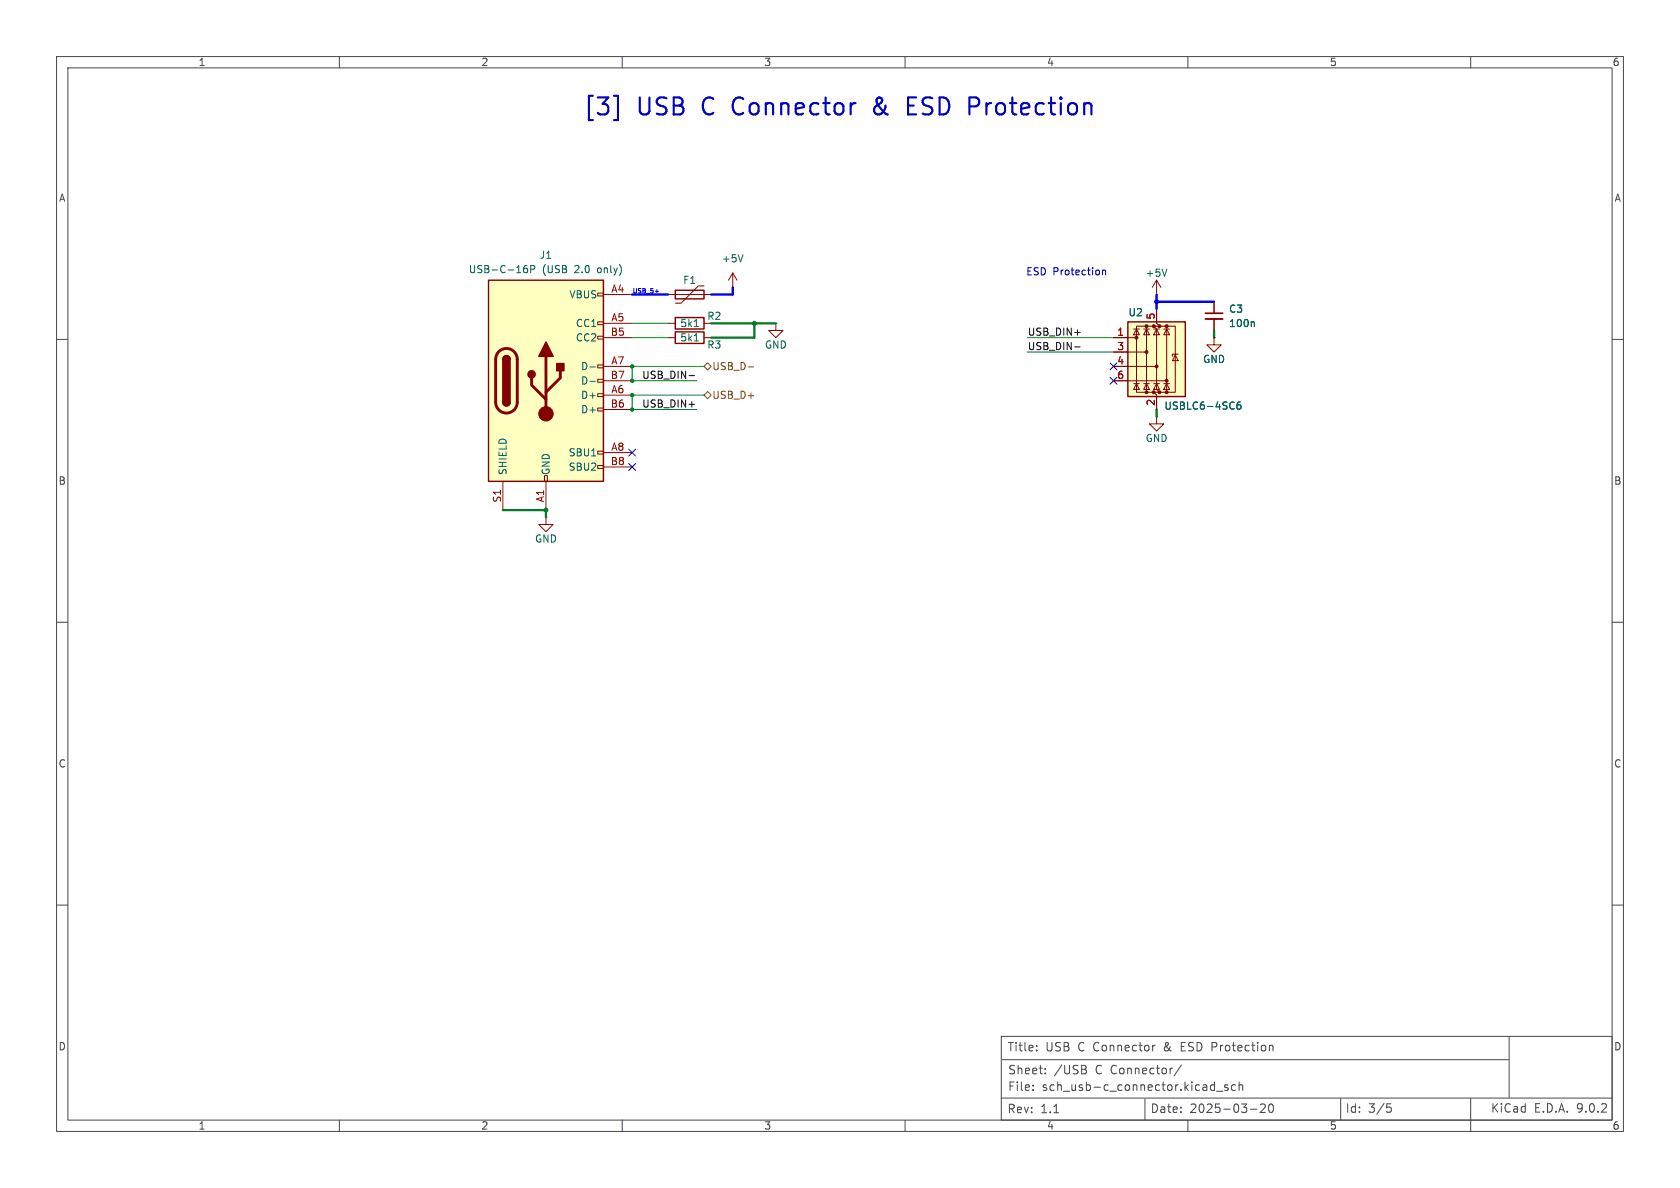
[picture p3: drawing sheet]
<svg xmlns="http://www.w3.org/2000/svg" width="297mm" height="210mm" viewBox="0 0 297 210" stroke-linecap="round" stroke-linejoin="round" font-family="sans-serif">
<g fill="none" stroke="#484848" stroke-width=".18">
<path d="M10 10h277v190h-277zM12 12h273v186h-273zM60 10v2M110 10v2M160 10v2M210 10v2M260 10v2M10 60h2M285 60h2M10 110h2M285 110h2M10 160h2"/>
<path d="M285 160h2M60 198v2M110 198v2M160 198v2M177 194.1h108M177 183.2h108v14.8h-108zM177.2 187.3h89.5M182.6 192.6v.2M182.6 191.8v.2M183.3 185.6v.2M183.3 184.9v.1M184.8 189.7v.1"/>
<path d="M184.8 188.9v.1M186.3 196.7h.9M191.7 189a.4 .4 0 0 1 .4 .4 .4 .4 0 0 1-.3 .4M191.9 188.4l.1 .2-.1 .4M202.4 194.3v3.7M204.2 184.8l-.3 .1-.1 .2M208.9 188.3l-1.3 1.9M210 198v2M214.3 191.8h.4M214.7 191.3v1.5M214.7 192.7l-.4 .1M215.1 192.9h1.1"/>
<path d="M217.1 191.8h-.4l-.2 .2 .1 .2 .5 .1v.4h-.6M218.4 191.8h-.4l-.3 .2v.5l.1 .2h.6M219.1 191.9l.2-.1h.3l.1 1M219.1 191.3v1.5M221.1 196.1h1.1M222.8 195.3l.6-.1 .2 .1 .1 .3-.9 1.1h.9M224.4 195.3l.2-.1a.81 .81 0 0 1 .6 .6 .81 .81 0 0 1-.3 .8l-.1 .1a.81 .81 0 0 1-.4-1.4zM224.6 184.8l.4 .1 .1 .1v.8M237 194.2v3.8M245.2 195.1h.7M245.3 195.7h.4l.3 .3-.2 .6h-.5M260 194.2v5.8"/>
<path d="M266.8 183.2v10.8"/>
</g>
<path d="M204.5 52.1h.1M204.5 49.5l-.8 1.3M204.5 49.5l.7 1.3M204.5 49.5v2.6M214.6 59.7v1.3h1.3l-1.3 1.2-1.2-1.2h1.2M214.6 59.7h.1M204.5 73.7v1.2h1.2l-1.2 1.3-1.3-1.3h1.3M204.5 73.7h.1M96.5 91.4v1.3h1.3l-1.3 1.3-1.3-1.3h1.3M96.5 91.4h.1" fill="none" stroke="#840000" stroke-width=".18"/>
<path d="M206.3 47.6l-.4 1.2" fill="none" stroke="#006464" stroke-width=".18"/>
<path d="M199.4 56.9h10.1v13.2h-10.1z" fill="#ffffc2"/>
<g fill="#840000" stroke="#840000" stroke-width=".18">
<circle cx="200.9" cy="59.7" r=".25"/>
<circle cx="202.7" cy="57.7" r=".25"/>
<circle cx="202.7" cy="62.2" r=".25"/>
<circle cx="202.7" cy="69.3" r=".25"/>
<circle cx="204" cy="57.7" r=".25"/>
<circle cx="204" cy="69.3" r=".25"/>
<circle cx="204.5" cy="64.8" r=".25"/>
<circle cx="205" cy="57.7" r=".25"/>
<circle cx="205" cy="69.3" r=".25"/>
<circle cx="206.2" cy="57.7" r=".25"/>
<circle cx="206.2" cy="67.3" r=".25"/>
<circle cx="206.2" cy="69.3" r=".25"/>
</g>
<g fill="none" stroke="#840000" stroke-width=".18">
<path d="M196.8 59.7h4.1M200.4 58.2h1M200.9 58.2l.5 1h-1zM202.2 58.2h1M202.7 58.2l.5 1h-1zM202.7 57.7h-1.8v11.6h1.8M204 57.7h2.2v11.6h-1.2M204 57.7h-1.3v11.6h1.3l.5 .6v2.5M204 57.7l.5 .5v10.6l.5 .5M204 58.2h1M204.5 58.2l.5 1h-1zM204.5 54.6v2.6l.5 .5"/>
<path d="M205.7 58.2h1.1M206.2 57.7h1.6v11.6h-1.6M206.2 58.2l.6 1h-1.1zM196.8 62.2h5.9M196.8 64.8h7.7M196.8 67.3h9.4M200.4 67.8h1M200.9 67.8l.5 1h-1zM202.2 67.8h1M202.7 67.8l.5 1h-1zM204 67.8h1M204 69.3h1"/>
<path d="M204.5 67.8l.5 1h-1zM205.7 67.8h1.1M206.2 67.8l.6 1h-1.1zM207.8 62.7l.5 1.1h-1zM208.3 62.6h-1v.4"/>
</g>
<path d="M199.4 56.9h10.1v13.2h-10.1z" fill="none" stroke="#840000" stroke-width=".25"/>
<path d="M219.3 71.1h-.4a.86 .86 0 0 0 0 1.2l.4-.1 .1-.4-.2-.3-.4 .1-.1 .2" fill="none" stroke="#006464" stroke-width=".18"/>
<path d="M86.4 49.5h20.3v35.6h-20.3z" fill="#ffffc2"/>
<g fill="none" stroke="#840000" stroke-width=".18">
<path d="M105.7 51.8h1v.5h-1zM105.7 56.9h1v.5h-1zM105.7 59.4h1v.5h-1zM106.7 52.1h5.1M106.7 57.2h5.1M106.7 59.7h5.1M118.1 52.1h7.6M118.1 57.2h1.3M118.1 59.7h1.3M124.5 50.5h-1.1l-3 3.1h-1M124.5 57.2h1.2M124.5 59.7h1.2"/>
<path d="M129.5 50.8h.1M129.5 48.3l-.7 1.2M129.5 48.3l.8 1.2M129.5 48.3v2.5M137.2 57.2v1.2h1.2l-1.2 1.3-1.3-1.3h1.3M137.2 57.2h.1M196.8 59.7h2.6M204.5 54.6v2.6M214.6 59.7h.1M214.6 53.3v2.1M214.6 56.4v2M105.7 64.5h1v.5h-1z"/>
<path d="M105.7 67.1h1v.5h-1zM105.7 69.6h1v.5h-1zM105.7 72.1h1v.5h-1zM105.7 79.8h1v.5h-1zM106.7 64.8h5.1M106.7 67.3h5.1M106.7 69.9h5.1M106.7 72.4h5.1M196.8 64.8h2.6M196.8 67.3h2.6M196.8 62.2h2.6M204.5 69.9v2.5"/>
<path d="M88.9 85.1v5.1M96.3 84.1h.5v1h-.5zM96.5 85.1v5.1M105.7 82.3h1v.5h-1zM106.7 80h5.1M106.7 82.6h5.1"/>
</g>
<path d="M86.4 49.5h20.3v35.6h-20.3zM119.4 56.1h5.1v2.1h-5.1zM119.4 51.3h5.1v1.5h-5.1zM119.4 58.7h5.1v2h-5.1zM88.9 63.5a.64 .64 0 0 1 .6-.6 .64 .64 0 0 1 .7 .6M88.9 71.1a.64 .64 0 0 0 .6 .7 .64 .64 0 0 0 .7-.7" fill="none" stroke="#840000" stroke-width=".25"/>
<path d="M88.2 62.2a1.9 1.9 0 0 1 2.1-.5 1.9 1.9 0 0 1 1.1 1.8v7.6a1.91 1.91 0 0 1-1.9 1.9 1.91 1.91 0 0 1-1.9-1.9v-7.7l.2-.7zM94 66.8v1.3l2.5 2.5M96.5 63v10.2M99.1 65.5v1.3l-2.6 2.5" fill="none" stroke="#840000" stroke-width=".51"/>
<g fill="#840000" stroke="#840000" stroke-width=".25">
<path d="M88.9 63.5h1.3v7.6h-1.3z"/>
<path d="M89.1 63.1a.64 .64 0 0 1 .7-.2 .64 .64 0 0 1 .4 .6h-1.3z"/>
<path d="M88.9 71.1h1.3a.64 .64 0 0 1-.7 .7 .64 .64 0 0 1-.6-.7z"/>
<path d="M96.5 60.5l1.3 2.5h-2.6z"/>
<path d="M98.4 64.3h1.3v1.2h-1.3z"/>
<circle cx="94" cy="66.2" r=".63"/>
</g>
<circle cx="96.5" cy="73.2" r="1.27" fill="#840000" stroke="#840000" stroke-width=".18"/>
<path d="M92.6 47.7l.2-.3h.2l.3 .3v.3l-.3 .2-.3-.1-.1-.1M93.2 46.9l-.4 .1-.2 .5M93.8 47.6l.6-.1 .2-.1-.1-.3-.7-.2v1.3M122.7 57.7h.8M131.4 45l-.5 1.3M221.6 56.9l.2 .2v.6M104.3 64.9h1M104.3 67.4h1M122.7 60.3h.8M219.3 71.1h-.4a.86 .86 0 0 0 0 1.2l.4-.1 .1-.4-.2-.3-.4 .1-.1 .2" fill="none" stroke="#006464" stroke-width=".18"/>
<path d="M213.1 55.4h3.1" fill="none" stroke="#840000" stroke-width=".3"/>
<path d="M213.1 56.4h3.1" fill="none" stroke="#840000" stroke-width=".33"/>
<path d="M124.5 69.9l.6-.7 .6 .7-.6 .6zM124.5 64.8l.6-.7 .6 .7-.6 .6zM132.3 64.9h.9" fill="none" stroke="#725600" stroke-width=".18"/>
<path d="M115.8 51.5h.6" fill="none" stroke="#00f" stroke-width=".18"/>
<path d="M190 58.8h1M121.8 66.4h1M121.8 71.5h1M190 61.3h1" fill="none" stroke="#0f0f0f" stroke-width=".18"/>
<path d="M111.8 52.1h6.3M129.5 50.8v1.3h-3.8M204.5 52.1v2.5M204.5 53.3h10.1" fill="none" stroke="#00f" stroke-width=".41"/>
<path d="M125.7 57.2h11.5M133.3 57.2v2.5h-7.6M214.6 58.4v1.3M204.5 72.4v1.3M88.9 90.2h7.6v1.2" fill="none" stroke="#008400" stroke-width=".41"/>
<path d="M111.8 57.2h6.3M111.8 59.7h6.3M181.6 59.7h15.2M124.5 69.9h-12.7v2.5h11.4M124.5 64.8h-12.7v2.5h11.4M181.6 62.2h15.2" fill="none" stroke="#009600" stroke-width=".18"/>
<path d="M111.2 79.4l1.2 1.2M112.4 79.4l-1.2 1.2M196.2 64.2l1.3 1.2M196.2 66.7l1.3 1.2M197.5 64.2l-1.3 1.2M197.5 66.7l-1.3 1.2M111.2 81.9l1.2 1.3M112.4 81.9l-1.2 1.3" fill="none" stroke="#000084" stroke-width=".18"/>
<path d="M108.5 16.9h.7v4.3h-.7M151 18.2h.2M160.5 18.7h1M162 17.2h-1.5v3h1.5" fill="none" stroke="#0000c2" stroke-width=".38"/>
<path d="M194.9 47.7v.9M194.9 47.9l.2-.2 .3 .1 .1 .8" fill="none" stroke="#0000c2" stroke-width=".18"/>
<g fill="#008400" stroke="#008400" stroke-width=".18">
<circle cx="96.5" cy="90.2" r=".35"/>
<circle cx="133.3" cy="57.2" r=".35"/>
</g>
<g fill="#009600" stroke="#009600" stroke-width=".18">
<circle cx="111.8" cy="69.9" r=".3"/>
<circle cx="111.8" cy="72.4" r=".3"/>
<circle cx="111.8" cy="67.3" r=".3"/>
<circle cx="111.8" cy="64.8" r=".3"/>
</g>
<circle cx="204.5" cy="53.3" r=".35" fill="#00f" stroke="#00f" stroke-width=".18"/>
<g font-size="4.2" fill="#0000c2">
<text x="103" y="20.9">[3]</text>
<text x="112.7" y="20.9">USB</text>
<text x="124.5" y="20.9">C Connector</text>
<text x="155.7" y="20.9">&amp;</text>
<text x="162.2" y="20.9">ESD Protection</text>
</g>
<g font-size="2.1" fill="#484848">
<text x="178" y="186.1">Title:</text>
<text x="178.1" y="190.1">Sheet:</text>
<text x="184.8" y="186.1">USB</text>
<text x="186.3" y="190.1">/USB</text>
<text x="190.6" y="186.1">C Connector</text>
<text x="193.7" y="190.1">C Connector/</text>
<text x="206" y="186.1">&amp;</text>
<text x="209.2" y="186.1">ESD Protection</text>
<text x="178" y="197">Rev:</text>
<text x="178.1" y="193.1">File:</text>
<text x="183.9" y="197">1.1</text>
<text x="184.2" y="193.1">sch_usb-c_connector.kicad_sch</text>
<text x="203.3" y="196.9">Date:</text>
<text x="210.3" y="196.9">2025-03-20</text>
<text x="237.8" y="196.9">Id:</text>
<text x="241.9" y="196.9">3/5</text>
<text x="263.5" y="196.9">KiCad</text>
<text x="271.2" y="196.9">E.D.A.</text>
<text x="278.8" y="196.9">9.0.2</text>
</g>
<g font-size="1.8" fill="#484848">
<text x="35" y="11.9">1</text>
<text x="85" y="11.9">2</text>
<text x="135" y="11.9">3</text>
<text x="185" y="11.9">4</text>
<text x="235" y="11.9">5</text>
<text x="285" y="11.9">6</text>
<text x="10.3" y="35.9">A</text>
<text x="285.3" y="35.9">A</text>
<text x="10.3" y="85.9">B</text>
<text x="285.3" y="85.9">B</text>
<text x="10.3" y="135.9">C</text>
<text x="285.3" y="135.9">C</text>
<text x="10.3" y="185.9">D</text>
<text x="285.3" y="185.9">D</text>
<text x="35" y="199.9">1</text>
<text x="85" y="199.9">2</text>
<text x="135" y="199.9">3</text>
<text x="185" y="199.9">4</text>
<text x="235" y="199.9">5</text>
<text x="285" y="199.9">6</text>
</g>
<g font-size="1.8" fill="#006464">
<text x="95.3" y="45.9">J1</text>
<text x="127.5" y="46.6">+5V</text>
<text x="82.8" y="48.5">USB-C-16P</text>
<text x="95.9" y="48.5">(USB</text>
<text x="100.6" y="52.9">VBUS</text>
<text x="101.7" y="48.5">2.0</text>
<text x="105.9" y="48.5">only)</text>
<text x="120.7" y="50.4">F1</text>
<text x="202.4" y="49.1">+5V</text>
<text x="101.7" y="58">CC1</text>
<text x="120.2" y="58">5k1</text>
<text x="124.9" y="56.7">R2</text>
<text x="199.4" y="56.1">U2</text>
<text x="217.2" y="55.5">C3</text>
<text x="217.2" y="58">100n</text>
<text x="101.7" y="60.6">CC2</text>
<text x="102.6" y="65.6">D-</text>
<text x="120.2" y="60.6">5k1</text>
<text x="124.9" y="61.8">R3</text>
<text x="135.1" y="61.8">GND</text>
<text x="212.6" y="64.4">GND</text>
<text x="102.6" y="68.2">D-</text>
<text x="102.6" y="70.7">D+</text>
<text x="102.6" y="73.3">D+</text>
<text x="205.7" y="72.6">USBLC6-4SC6</text>
<text x="100.4" y="80.9">SBU1</text>
<text x="100.4" y="83.4">SBU2</text>
<text x="202.4" y="78.3">GND</text>
<text x="89.8" y="84.1" transform="rotate(-90 89.8 84.1)">SHIELD</text>
<text x="97.4" y="84.1" transform="rotate(-90 97.4 84.1)">GND</text>
<text x="94.5" y="96.1">GND</text>
</g>
<g font-size="1.8" fill="#a90000">
<text x="108" y="51.8">A4</text>
<text x="107.9" y="59.4">B5</text>
<text x="108" y="56.9">A5</text>
<text x="197.4" y="59.4">1</text>
<text x="204.2" y="56.6" transform="rotate(-90 204.2 56.6)">5</text>
<text x="108" y="64.5">A7</text>
<text x="197.4" y="62">3</text>
<text x="197.4" y="64.5">4</text>
<text x="107.9" y="67.1">B7</text>
<text x="108" y="69.6">A6</text>
<text x="197.4" y="67.1">6</text>
<text x="204.2" y="71.8" transform="rotate(-90 204.2 71.8)">2</text>
<text x="107.9" y="72.1">B6</text>
<text x="107.9" y="82.3">B8</text>
<text x="108" y="79.8">A8</text>
<text x="88.6" y="88.9" transform="rotate(-90 88.6 88.9)">S1</text>
<text x="96.3" y="88.9" transform="rotate(-90 96.3 88.9)">A1</text>
</g>
<text font-size="1.8" fill="#0000c2" x="181.3" y="48.9">ESD Protection</text>
<g font-size="1.8" fill="#0f0f0f">
<text x="181.6" y="59.4">USB_DIN+</text>
<text x="181.6" y="62">USB_DIN-</text>
<text x="113.4" y="67">USB_DIN-</text>
<text x="113.4" y="72.1">USB_DIN+</text>
</g>
<g font-size="1.8" fill="#725600">
<text x="125.8" y="65.6">USB_D-</text>
<text x="125.8" y="70.7">USB_D+</text>
</g>
<text font-size="1.1" fill="#00f" x="111.8" y="51.9">USB_5+</text>
</svg>
